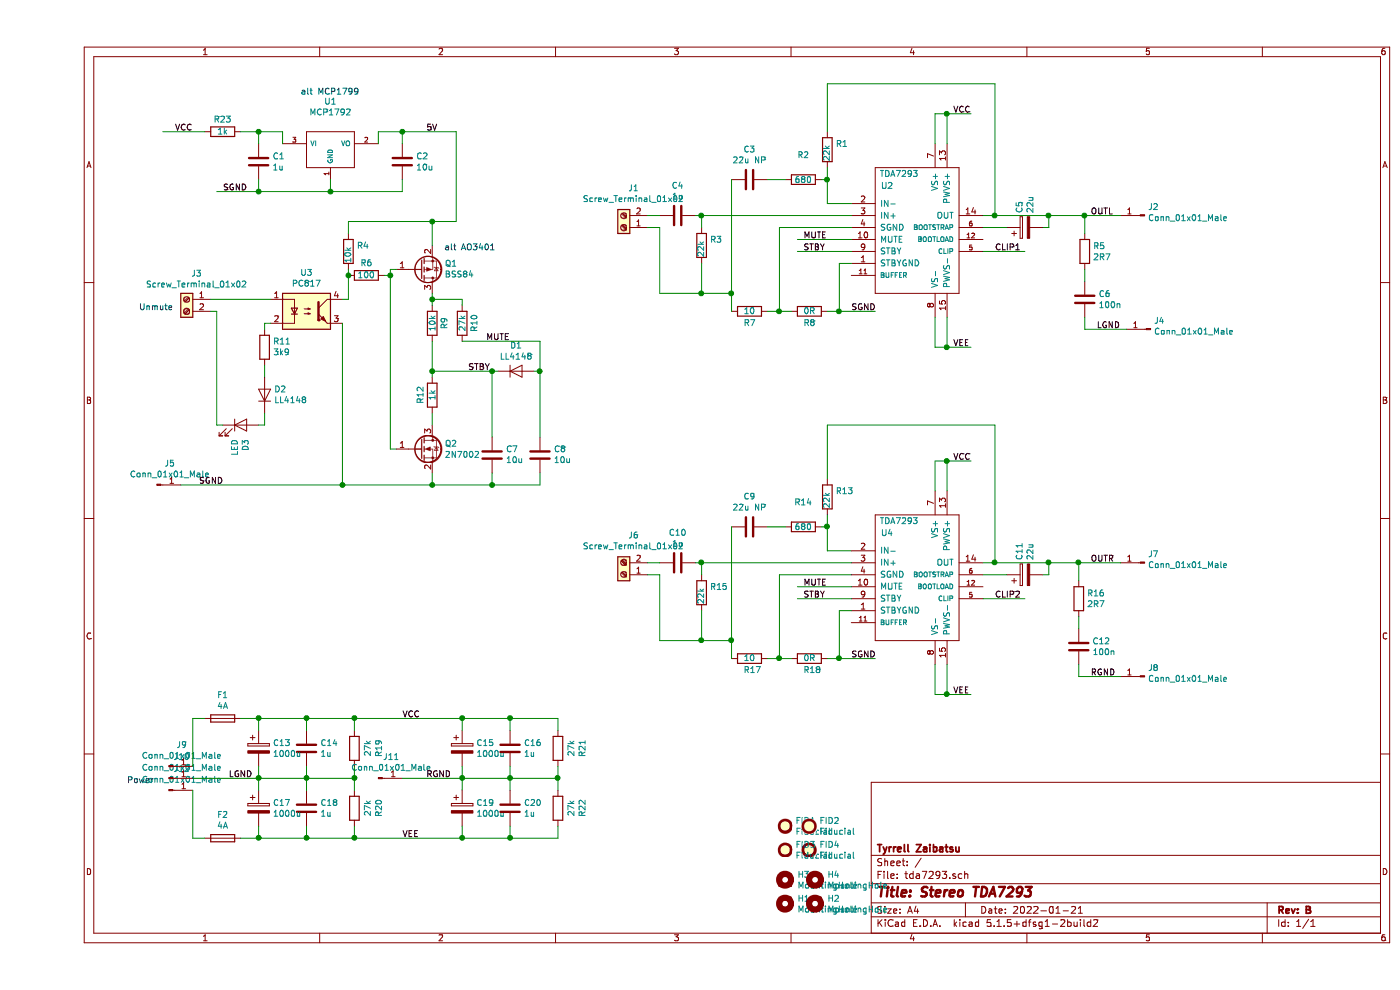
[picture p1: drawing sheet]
EESchema Schematic File Version 4
EELAYER 30 0
EELAYER END
$Descr A4 11693 8268
encoding utf-8
Sheet 1 1
Title "Stereo TDA7293"
Date "2022-01-21"
Rev "B"
Comp "Tyrrell Zaibatsu"
Comment1 ""
Comment2 ""
Comment3 ""
Comment4 ""
$EndDescr
$Comp
L Device:C C3
U 1 1
P 5950 1500
F 0 "C3" V 5695 1500 50  0000 C CNN
F 1 "22u NP" V 5786 1500 50  0000 C CNN
F 2 "Capacitors_ThroughHole:CP_Radial_D8.0mm_P3.50mm" H 5988 1650 50  0001 C CNN
F 3 "~" H 5950 1500 50  0001 C CNN
	1    5950 1500
	0    1    1    0   
$EndComp
$Comp
L Device:R R2
U 1 1
P 6400 1500
F 0 "R2" V 6193 1500 50  0000 C CNN
F 1 "680" V 6400 1500 50  0000 C CNN
F 2 "Resistors_SMD:R_0805" V 6330 1500 50  0001 C CNN
F 3 "~" H 6400 1500 50  0001 C CNN
	1    6400 1500
	0    1    1    0   
$EndComp
$Comp
L Device:R R1
U 1 1
P 6600 1250
F 0 "R1" H 6530 1204 50  0000 R CNN
F 1 "22k" V 6600 1350 50  0000 R CNN
F 2 "Resistors_SMD:R_0805" V 6530 1250 50  0001 C CNN
F 3 "~" H 6600 1250 50  0001 C CNN
	1    6600 1250
	-1   0    0    1   
$EndComp
$Comp
L Device:C C4
U 1 1
P 5350 1800
F 0 "C4" V 5098 1800 50  0000 C CNN
F 1 "1u" V 5189 1800 50  0000 C CNN
F 2 "Capacitors_ThroughHole:C_Rect_L7.0mm_W3.5mm_P5.00mm" H 5388 1650 50  0001 C CNN
F 3 "~" H 5350 1800 50  0001 C CNN
	1    5350 1800
	0    1    1    0   
$EndComp
$Comp
L Device:R R3
U 1 1
P 5550 2050
F 0 "R3" H 5480 2004 50  0000 R CNN
F 1 "22k" V 5550 2150 50  0000 R CNN
F 2 "Resistors_SMD:R_0805" V 5480 2050 50  0001 C CNN
F 3 "~" H 5550 2050 50  0001 C CNN
	1    5550 2050
	-1   0    0    1   
$EndComp
Wire Wire Line
	6800 1700 6600 1700
Wire Wire Line
	5500 1800 5550 1800
Wire Wire Line
	6100 1500 6250 1500
Wire Wire Line
	5550 1900 5550 1800
Wire Wire Line
	5550 2450 5550 2200
Text Label 7650 950  0    50   ~ 0
VCC
Text Label 7650 2900 0    50   ~ 0
VEE
Text Label 6800 2600 0    50   ~ 0
SGND
$Comp
L Device:CP C13
U 1 1
P 1850 6250
F 0 "C13" H 1968 6296 50  0000 L CNN
F 1 "1000u" H 1968 6205 50  0000 L CNN
F 2 "Capacitors_ThroughHole:CP_Radial_D16.0mm_P7.50mm" H 1888 6100 50  0001 C CNN
F 3 "~" H 1850 6250 50  0001 C CNN
	1    1850 6250
	1    0    0    -1  
$EndComp
$Comp
L Device:C C14
U 1 1
P 2250 6250
F 0 "C14" H 2365 6296 50  0000 L CNN
F 1 "1u" H 2365 6205 50  0000 L CNN
F 2 "Capacitors_SMD:C_0805" H 2288 6100 50  0001 C CNN
F 3 "~" H 2250 6250 50  0001 C CNN
	1    2250 6250
	1    0    0    -1  
$EndComp
$Comp
L Device:C C18
U 1 1
P 2250 6750
F 0 "C18" H 2365 6796 50  0000 L CNN
F 1 "1u" H 2365 6705 50  0000 L CNN
F 2 "Capacitors_SMD:C_0805" H 2288 6600 50  0001 C CNN
F 3 "~" H 2250 6750 50  0001 C CNN
	1    2250 6750
	1    0    0    -1  
$EndComp
Wire Wire Line
	1850 6600 1850 6500
Connection ~ 1850 6500
Wire Wire Line
	1850 6500 1850 6400
Text Label 1600 6500 0    50   ~ 0
LGND
Text Label 3050 7000 0    50   ~ 0
VEE
Text Label 3050 6000 0    50   ~ 0
VCC
$Comp
L Device:R R5
U 1 1
P 8750 2100
F 0 "R5" H 8820 2146 50  0000 L CNN
F 1 "2R7" H 8820 2055 50  0000 L CNN
F 2 "Resistors_ThroughHole:R_Axial_DIN0414_L11.9mm_D4.5mm_P5.08mm_Vertical" V 8680 2100 50  0001 C CNN
F 3 "~" H 8750 2100 50  0001 C CNN
	1    8750 2100
	1    0    0    -1  
$EndComp
$Comp
L Device:C C6
U 1 1
P 8750 2500
F 0 "C6" H 8865 2546 50  0000 L CNN
F 1 "100n" H 8865 2455 50  0000 L CNN
F 2 "Capacitors_SMD:C_0805" H 8788 2350 50  0001 C CNN
F 3 "~" H 8750 2500 50  0001 C CNN
	1    8750 2500
	1    0    0    -1  
$EndComp
Wire Wire Line
	8750 2650 8750 2750
Wire Wire Line
	8750 2350 8750 2250
Text Label 8850 2750 0    50   ~ 0
LGND
Wire Wire Line
	6700 2200 6800 2200
Wire Wire Line
	6800 2000 6350 2000
Wire Wire Line
	6350 2100 6800 2100
Text Label 6400 2000 0    50   ~ 0
MUTE
Text Notes 750  6550 0    50   ~ 0
Power
$Comp
L Connector:Screw_Terminal_01x02 J3
U 1 1
P 1250 2500
F 0 "J3" H 1168 2717 50  0000 C CNN
F 1 "Screw_Terminal_01x02" H 1168 2626 50  0000 C CNN
F 2 "Terminals_Phoenix:TerminalBlock_Phoenix_MPT-2.54mm_2pol" H 1250 2500 50  0001 C CNN
F 3 "~" H 1250 2500 50  0001 C CNN
	1    1250 2500
	-1   0    0    -1  
$EndComp
Text Notes 850  2600 0    50   ~ 0
Unmute
$Comp
L Device:C C9
U 1 1
P 5950 4400
F 0 "C9" V 5695 4400 50  0000 C CNN
F 1 "22u NP" V 5786 4400 50  0000 C CNN
F 2 "Capacitors_ThroughHole:CP_Radial_D8.0mm_P3.50mm" H 5988 4250 50  0001 C CNN
F 3 "~" H 5950 4400 50  0001 C CNN
	1    5950 4400
	0    1    1    0   
$EndComp
$Comp
L Device:R R14
U 1 1
P 6400 4400
F 0 "R14" V 6193 4400 50  0000 C CNN
F 1 "680" V 6400 4400 50  0000 C CNN
F 2 "Resistors_SMD:R_0805" V 6330 4400 50  0001 C CNN
F 3 "~" H 6400 4400 50  0001 C CNN
	1    6400 4400
	0    1    1    0   
$EndComp
$Comp
L Device:R R13
U 1 1
P 6600 4150
F 0 "R13" H 6530 4104 50  0000 R CNN
F 1 "22k" V 6600 4250 50  0000 R CNN
F 2 "Resistors_SMD:R_0805" V 6530 4150 50  0001 C CNN
F 3 "~" H 6600 4150 50  0001 C CNN
	1    6600 4150
	-1   0    0    1   
$EndComp
$Comp
L Device:C C10
U 1 1
P 5350 4700
F 0 "C10" V 5098 4700 50  0000 C CNN
F 1 "1u" V 5189 4700 50  0000 C CNN
F 2 "Capacitors_ThroughHole:C_Rect_L7.0mm_W3.5mm_P5.00mm" H 5388 4550 50  0001 C CNN
F 3 "~" H 5350 4700 50  0001 C CNN
	1    5350 4700
	0    1    1    0   
$EndComp
$Comp
L Device:R R15
U 1 1
P 5550 4950
F 0 "R15" H 5480 4904 50  0000 R CNN
F 1 "22k" V 5550 5050 50  0000 R CNN
F 2 "Resistors_SMD:R_0805" V 5480 4950 50  0001 C CNN
F 3 "~" H 5550 4950 50  0001 C CNN
	1    5550 4950
	-1   0    0    1   
$EndComp
Wire Wire Line
	6800 4600 6600 4600
Wire Wire Line
	5500 4700 5550 4700
Wire Wire Line
	6100 4400 6250 4400
Wire Wire Line
	5550 4800 5550 4700
Wire Wire Line
	5550 5350 5550 5100
Text Label 6800 5500 0    50   ~ 0
SGND
$Comp
L Device:R R16
U 1 1
P 8700 5000
F 0 "R16" H 8770 5046 50  0000 L CNN
F 1 "2R7" H 8770 4955 50  0000 L CNN
F 2 "Resistors_ThroughHole:R_Axial_DIN0414_L11.9mm_D4.5mm_P5.08mm_Vertical" V 8630 5000 50  0001 C CNN
F 3 "~" H 8700 5000 50  0001 C CNN
	1    8700 5000
	1    0    0    -1  
$EndComp
$Comp
L Device:C C12
U 1 1
P 8700 5400
F 0 "C12" H 8815 5446 50  0000 L CNN
F 1 "100n" H 8815 5355 50  0000 L CNN
F 2 "Capacitors_SMD:C_0805" H 8738 5250 50  0001 C CNN
F 3 "~" H 8700 5400 50  0001 C CNN
	1    8700 5400
	1    0    0    -1  
$EndComp
Wire Wire Line
	8700 5550 8700 5650
Wire Wire Line
	8700 5250 8700 5150
Text Label 8800 5650 0    50   ~ 0
RGND
Wire Wire Line
	6700 5100 6800 5100
Wire Wire Line
	6800 4900 6350 4900
Wire Wire Line
	6350 5000 6800 5000
Text Label 6400 4900 0    50   ~ 0
MUTE
$Comp
L wbt-device:MCP1799 U1
U 1 1
P 2450 1250
F 0 "U1" H 2450 1655 50  0000 C CNN
F 1 "MCP1792" H 2450 1564 50  0000 C CNN
F 2 "TO_SOT_Packages_SMD:SOT-23" H 2450 1473 50  0001 C CNN
F 3 "" H 2450 1250 50  0000 C CNN
	1    2450 1250
	1    0    0    -1  
$EndComp
$Comp
L Device:C C1
U 1 1
P 1850 1350
F 0 "C1" H 1965 1396 50  0000 L CNN
F 1 "1u" H 1965 1305 50  0000 L CNN
F 2 "Capacitors_SMD:C_0805" H 1888 1200 50  0001 C CNN
F 3 "~" H 1850 1350 50  0001 C CNN
	1    1850 1350
	1    0    0    -1  
$EndComp
$Comp
L Device:C C2
U 1 1
P 3050 1350
F 0 "C2" H 3165 1396 50  0000 L CNN
F 1 "10u" H 3165 1305 50  0000 L CNN
F 2 "Capacitors_SMD:C_0805" H 3088 1200 50  0001 C CNN
F 3 "~" H 3050 1350 50  0001 C CNN
	1    3050 1350
	1    0    0    -1  
$EndComp
Wire Wire Line
	2050 1100 2050 1200
Wire Wire Line
	1850 1100 1850 1200
Wire Wire Line
	1850 1100 2050 1100
Wire Wire Line
	3050 1600 3050 1500
Wire Wire Line
	2450 1500 2450 1600
Connection ~ 2450 1600
Wire Wire Line
	2450 1600 3050 1600
Wire Wire Line
	1850 1500 1850 1600
Wire Wire Line
	1850 1600 2450 1600
Wire Wire Line
	2850 1200 2850 1100
Wire Wire Line
	2850 1100 3050 1100
Wire Wire Line
	3050 1100 3050 1200
Connection ~ 3050 1100
Wire Wire Line
	3050 1100 3500 1100
Text Label 3250 1100 0    50   ~ 0
5V
$Comp
L Isolator:PC817 U3
U 1 1
P 2250 2600
F 0 "U3" H 2250 2925 50  0000 C CNN
F 1 "PC817" H 2250 2834 50  0000 C CNN
F 2 "Housings_DIP:DIP-4_W7.62mm_Socket" H 2050 2400 50  0001 L CIN
F 3 "http://www.soselectronic.cz/a_info/resource/d/pc817.pdf" H 2250 2600 50  0001 L CNN
	1    2250 2600
	1    0    0    -1  
$EndComp
$Comp
L Device:R R11
U 1 1
P 1900 2900
F 0 "R11" H 1830 2854 50  0000 R CNN
F 1 "3k9" H 1830 2945 50  0000 R CNN
F 2 "Resistors_SMD:R_0805" V 1830 2900 50  0001 C CNN
F 3 "~" H 1900 2900 50  0001 C CNN
	1    1900 2900
	-1   0    0    1   
$EndComp
$Comp
L Device:D D2
U 1 1
P 1900 3300
F 0 "D2" V 1946 3221 50  0000 R CNN
F 1 "LL4148" V 1855 3221 50  0000 R CNN
F 2 "Diodes_SMD:D_MiniMELF" H 1900 3300 50  0001 C CNN
F 3 "~" H 1900 3300 50  0001 C CNN
	1    1900 3300
	0    -1   -1   0   
$EndComp
Wire Wire Line
	1950 2700 1900 2700
Wire Wire Line
	1900 2700 1900 2750
Wire Wire Line
	1900 3050 1900 3150
$Comp
L Transistor_FET:2N7002 Q2
U 1 1
P 3200 3750
F 0 "Q2" H 3404 3796 50  0000 L CNN
F 1 "2N7002" H 3404 3705 50  0000 L CNN
F 2 "TO_SOT_Packages_SMD:SOT-23" H 3400 3675 50  0001 L CIN
F 3 "https://www.fairchildsemi.com/datasheets/2N/2N7002.pdf" H 3200 3750 50  0001 L CNN
	1    3200 3750
	1    0    0    -1  
$EndComp
$Comp
L Device:C C7
U 1 1
P 3800 3800
F 0 "C7" H 3685 3754 50  0000 R CNN
F 1 "10u" H 3685 3845 50  0000 R CNN
F 2 "Capacitors_SMD:C_0805" H 3838 3650 50  0001 C CNN
F 3 "~" H 3800 3800 50  0001 C CNN
	1    3800 3800
	-1   0    0    1   
$EndComp
Wire Wire Line
	3800 3950 3800 4050
Wire Wire Line
	3300 3950 3300 4050
Wire Wire Line
	2950 3750 3000 3750
$Comp
L Device:R R12
U 1 1
P 3300 3300
F 0 "R12" V 3200 3300 50  0000 C CNN
F 1 "1k" V 3300 3300 50  0000 C CNN
F 2 "Resistors_SMD:R_0805" V 3230 3300 50  0001 C CNN
F 3 "~" H 3300 3300 50  0001 C CNN
	1    3300 3300
	1    0    0    -1  
$EndComp
Text Label 3750 2850 0    50   ~ 0
MUTE
$Comp
L Transistor_FET:AO3401A Q1
U 1 1
P 3200 2250
F 0 "Q1" H 3404 2204 50  0000 L CNN
F 1 "BSS84" H 3404 2295 50  0000 L CNN
F 2 "TO_SOT_Packages_SMD:SOT-23" H 3400 2175 50  0001 L CIN
F 3 "http://www.aosmd.com/pdfs/datasheet/AO3401A.pdf" H 3200 2250 50  0001 L CNN
	1    3200 2250
	1    0    0    1   
$EndComp
Wire Wire Line
	3000 2250 2950 2250
$Comp
L Device:R R9
U 1 1
P 3300 2700
F 0 "R9" V 3400 2700 50  0000 C CNN
F 1 "10k" V 3300 2700 50  0000 C CNN
F 2 "Resistors_SMD:R_0805" V 3230 2700 50  0001 C CNN
F 3 "~" H 3300 2700 50  0001 C CNN
	1    3300 2700
	1    0    0    -1  
$EndComp
$Comp
L Device:R R6
U 1 1
P 2750 2300
F 0 "R6" V 2850 2300 50  0000 C CNN
F 1 "100" V 2750 2300 50  0000 C CNN
F 2 "Resistors_SMD:R_0805" V 2680 2300 50  0001 C CNN
F 3 "~" H 2750 2300 50  0001 C CNN
	1    2750 2300
	0    -1   -1   0   
$EndComp
Wire Wire Line
	3300 1850 3300 2050
$Comp
L Device:C C16
U 1 1
P 3950 6250
F 0 "C16" H 4065 6296 50  0000 L CNN
F 1 "1u" H 4065 6205 50  0000 L CNN
F 2 "Capacitors_SMD:C_0805" H 3988 6100 50  0001 C CNN
F 3 "~" H 3950 6250 50  0001 C CNN
	1    3950 6250
	1    0    0    -1  
$EndComp
$Comp
L Device:C C20
U 1 1
P 3950 6750
F 0 "C20" H 4065 6796 50  0000 L CNN
F 1 "1u" H 4065 6705 50  0000 L CNN
F 2 "Capacitors_SMD:C_0805" H 3988 6600 50  0001 C CNN
F 3 "~" H 3950 6750 50  0001 C CNN
	1    3950 6750
	1    0    0    -1  
$EndComp
Wire Wire Line
	2650 6000 2650 6100
Wire Wire Line
	2650 6400 2650 6500
Connection ~ 2650 6500
Wire Wire Line
	2650 6500 2650 6600
Wire Wire Line
	2650 6900 2650 7000
$Comp
L wbt-device:TDA7293 U4
U 1 1
P 7350 4850
F 0 "U4" H 7100 5250 50  0000 C CNN
F 1 "TDA7293" H 7200 5350 50  0000 C CNN
F 2 "power:Multiwatt15V" H 7350 4850 50  0001 C CNN
F 3 "" H 7350 4850 50  0001 C CNN
	1    7350 4850
	1    0    0    -1  
$EndComp
Wire Wire Line
	8750 1800 8750 1950
Text Label 8000 2100 0    50   ~ 0
CLIP1
Wire Wire Line
	7900 4700 8000 4700
Wire Wire Line
	8700 4700 8700 4850
Text Label 8000 5000 0    50   ~ 0
CLIP2
Connection ~ 8000 4700
Wire Wire Line
	6600 1400 6600 1500
Wire Wire Line
	6600 1500 6550 1500
Connection ~ 6600 1500
Wire Wire Line
	6600 1500 6600 1700
Wire Wire Line
	6600 4300 6600 4400
Wire Wire Line
	6600 4400 6550 4400
Connection ~ 6600 4400
Wire Wire Line
	6600 4400 6600 4600
Wire Wire Line
	7900 4800 8100 4800
Wire Wire Line
	7900 1900 8100 1900
$Comp
L Device:CP C5
U 1 1
P 8250 1900
F 0 "C5" H 8368 1946 50  0000 L CNN
F 1 "22u" H 8368 1855 50  0000 L CNN
F 2 "Capacitors_ThroughHole:CP_Radial_D6.3mm_P2.50mm" H 8288 2050 50  0001 C CNN
F 3 "~" H 8250 1900 50  0001 C CNN
	1    8250 1900
	0    -1   -1   0   
$EndComp
$Comp
L Device:CP C11
U 1 1
P 8250 4800
F 0 "C11" H 8368 4846 50  0000 L CNN
F 1 "22u" H 8368 4755 50  0000 L CNN
F 2 "Capacitors_ThroughHole:CP_Radial_D6.3mm_P2.50mm" H 8288 4950 50  0001 C CNN
F 3 "~" H 8250 4800 50  0001 C CNN
	1    8250 4800
	0    -1   -1   0   
$EndComp
Wire Wire Line
	3300 4050 3800 4050
Text Label 1350 4050 0    50   ~ 0
SGND
Text Notes 3400 2100 0    50   ~ 0
alt AO3401
Wire Wire Line
	2550 2500 2600 2500
$Comp
L Mechanical:Fiducial FID1
U 1 1
P 6250 6900
F 0 "FID1" H 6335 6946 50  0000 L CNN
F 1 "Fiducial" H 6335 6855 50  0000 L CNN
F 2 "Fiducials:Fiducial_1mm_Dia_2mm_Outer" H 6250 6900 50  0001 C CNN
F 3 "~" H 6250 6900 50  0001 C CNN
	1    6250 6900
	1    0    0    -1  
$EndComp
$Comp
L Mechanical:Fiducial FID2
U 1 1
P 6450 6900
F 0 "FID2" H 6535 6946 50  0000 L CNN
F 1 "Fiducial" H 6535 6855 50  0000 L CNN
F 2 "Fiducials:Fiducial_1mm_Dia_2mm_Outer" H 6450 6900 50  0001 C CNN
F 3 "~" H 6450 6900 50  0001 C CNN
	1    6450 6900
	1    0    0    -1  
$EndComp
$Comp
L Mechanical:Fiducial FID4
U 1 1
P 6450 7100
F 0 "FID4" H 6535 7146 50  0000 L CNN
F 1 "Fiducial" H 6535 7055 50  0000 L CNN
F 2 "Fiducials:Fiducial_1mm_Dia_2mm_Outer" H 6450 7100 50  0001 C CNN
F 3 "~" H 6450 7100 50  0001 C CNN
	1    6450 7100
	1    0    0    -1  
$EndComp
$Comp
L Mechanical:Fiducial FID3
U 1 1
P 6250 7100
F 0 "FID3" H 6335 7146 50  0000 L CNN
F 1 "Fiducial" H 6335 7055 50  0000 L CNN
F 2 "Fiducials:Fiducial_1mm_Dia_2mm_Outer" H 6250 7100 50  0001 C CNN
F 3 "~" H 6250 7100 50  0001 C CNN
	1    6250 7100
	1    0    0    -1  
$EndComp
$Comp
L Mechanical:MountingHole H1
U 1 1
P 6250 7550
F 0 "H1" H 6350 7596 50  0000 L CNN
F 1 "MountingHole" H 6350 7505 50  0000 L CNN
F 2 "Mounting_Holes:MountingHole_3.2mm_M3" H 6250 7550 50  0001 C CNN
F 3 "~" H 6250 7550 50  0001 C CNN
	1    6250 7550
	1    0    0    -1  
$EndComp
$Comp
L Mechanical:MountingHole H2
U 1 1
P 6500 7550
F 0 "H2" H 6600 7596 50  0000 L CNN
F 1 "MountingHole" H 6600 7505 50  0000 L CNN
F 2 "Mounting_Holes:MountingHole_3.2mm_M3" H 6500 7550 50  0001 C CNN
F 3 "~" H 6500 7550 50  0001 C CNN
	1    6500 7550
	1    0    0    -1  
$EndComp
Text Label 8800 1800 0    50   ~ 0
OUTL
Text Label 8800 4700 0    50   ~ 0
OUTR
Text Notes 2200 800  0    50   ~ 0
alt MCP1799
Wire Wire Line
	1300 6600 1300 7000
$Comp
L Device:R R19
U 1 1
P 2650 6250
F 0 "R19" V 2443 6250 50  0000 C CNN
F 1 "27k" V 2534 6250 50  0000 C CNN
F 2 "Resistors_SMD:R_0805" V 2580 6250 50  0001 C CNN
F 3 "~" H 2650 6250 50  0001 C CNN
	1    2650 6250
	-1   0    0    1   
$EndComp
$Comp
L Device:R R20
U 1 1
P 2650 6750
F 0 "R20" V 2443 6750 50  0000 C CNN
F 1 "27k" V 2534 6750 50  0000 C CNN
F 2 "Resistors_SMD:R_0805" V 2580 6750 50  0001 C CNN
F 3 "~" H 2650 6750 50  0001 C CNN
	1    2650 6750
	-1   0    0    1   
$EndComp
$Comp
L Device:C C8
U 1 1
P 4200 3800
F 0 "C8" H 4085 3754 50  0000 R CNN
F 1 "10u" H 4085 3845 50  0000 R CNN
F 2 "Capacitors_SMD:C_0805" H 4238 3650 50  0001 C CNN
F 3 "~" H 4200 3800 50  0001 C CNN
	1    4200 3800
	-1   0    0    1   
$EndComp
Text Label 6400 5000 0    50   ~ 0
STBY
Text Label 6400 2100 0    50   ~ 0
STBY
$Comp
L Device:R R10
U 1 1
P 3550 2700
F 0 "R10" V 3650 2700 50  0000 C CNN
F 1 "27k" V 3550 2700 50  0000 C CNN
F 2 "Resistors_SMD:R_0805" V 3480 2700 50  0001 C CNN
F 3 "~" H 3550 2700 50  0001 C CNN
	1    3550 2700
	1    0    0    -1  
$EndComp
Text Label 3600 3100 0    50   ~ 0
STBY
$Comp
L Device:D D1
U 1 1
P 4000 3100
F 0 "D1" H 4000 3316 50  0000 C CNN
F 1 "LL4148" H 4000 3225 50  0000 C CNN
F 2 "Diodes_SMD:D_MiniMELF" H 4000 3100 50  0001 C CNN
F 3 "~" H 4000 3100 50  0001 C CNN
	1    4000 3100
	1    0    0    -1  
$EndComp
Connection ~ 3800 4050
Wire Wire Line
	3800 4050 4200 4050
Wire Wire Line
	5550 1800 6800 1800
Connection ~ 5550 1800
Wire Wire Line
	5550 2450 5800 2450
Connection ~ 5800 2450
Wire Wire Line
	5550 5350 5800 5350
Connection ~ 5800 5350
Connection ~ 5550 2450
Wire Wire Line
	3300 3550 3300 3450
Wire Wire Line
	3300 3150 3300 3100
Wire Wire Line
	3300 3100 3800 3100
Wire Wire Line
	3800 3100 3800 3650
Wire Wire Line
	3300 3100 3300 2850
Connection ~ 3300 3100
Wire Wire Line
	3850 3100 3800 3100
Connection ~ 3800 3100
Wire Wire Line
	4200 3950 4200 4050
Wire Wire Line
	3300 2450 3300 2500
Wire Wire Line
	3300 2500 3550 2500
Wire Wire Line
	3550 2500 3550 2550
Connection ~ 3300 2500
Wire Wire Line
	3300 2500 3300 2550
Wire Wire Line
	4200 2850 4200 3100
Wire Wire Line
	4150 3100 4200 3100
Connection ~ 4200 3100
Wire Wire Line
	4200 3100 4200 3650
Wire Wire Line
	4200 2850 3550 2850
Wire Wire Line
	5550 4700 6800 4700
Connection ~ 5550 4700
Wire Wire Line
	2600 1850 2600 1950
$Comp
L Device:R R4
U 1 1
P 2600 2100
F 0 "R4" H 2530 2054 50  0000 R CNN
F 1 "10k" V 2600 2200 50  0000 R CNN
F 2 "Resistors_SMD:R_0805" V 2530 2100 50  0001 C CNN
F 3 "~" H 2600 2100 50  0001 C CNN
	1    2600 2100
	-1   0    0    1   
$EndComp
Wire Wire Line
	1900 3450 1900 3550
Wire Wire Line
	1450 2500 1950 2500
Wire Wire Line
	2600 2250 2600 2300
Wire Wire Line
	2600 1850 3300 1850
$Comp
L Device:Fuse F1
U 1 1
P 1550 6000
F 0 "F1" V 1353 6000 50  0000 C CNN
F 1 "4A" V 1444 6000 50  0000 C CNN
F 2 "power:Fuseholder5x20_6mm" V 1480 6000 50  0001 C CNN
F 3 "~" H 1550 6000 50  0001 C CNN
	1    1550 6000
	0    1    1    0   
$EndComp
$Comp
L Device:Fuse F2
U 1 1
P 1550 7000
F 0 "F2" V 1353 7000 50  0000 C CNN
F 1 "4A" V 1444 7000 50  0000 C CNN
F 2 "power:Fuseholder5x20_6mm" V 1480 7000 50  0001 C CNN
F 3 "~" H 1550 7000 50  0001 C CNN
	1    1550 7000
	0    1    1    0   
$EndComp
$Comp
L Device:R R7
U 1 1
P 5950 2600
F 0 "R7" V 5850 2650 50  0000 R CNN
F 1 "10" V 5950 2650 50  0000 R CNN
F 2 "Resistors_SMD:R_0805" V 5880 2600 50  0001 C CNN
F 3 "~" H 5950 2600 50  0001 C CNN
	1    5950 2600
	0    -1   -1   0   
$EndComp
Wire Wire Line
	5800 2450 5800 2600
$Comp
L Device:R R17
U 1 1
P 5950 5500
F 0 "R17" V 5850 5550 50  0000 R CNN
F 1 "10" V 5950 5550 50  0000 R CNN
F 2 "Resistors_SMD:R_0805" V 5880 5500 50  0001 C CNN
F 3 "~" H 5950 5500 50  0001 C CNN
	1    5950 5500
	0    -1   -1   0   
$EndComp
Wire Wire Line
	5800 5350 5800 5500
Wire Wire Line
	6600 700  6600 1100
Text Label 7650 3850 0    50   ~ 0
VCC
Wire Wire Line
	6600 3550 8000 3550
Wire Wire Line
	8000 3550 8000 4700
Wire Wire Line
	6600 3550 6600 4000
Wire Wire Line
	6100 2600 6200 2600
Wire Wire Line
	6700 5100 6700 5500
Wire Wire Line
	6700 2200 6700 2600
Text Label 7650 5800 0    50   ~ 0
VEE
$Comp
L Device:CP C17
U 1 1
P 1850 6750
F 0 "C17" H 1968 6796 50  0000 L CNN
F 1 "1000u" H 1968 6705 50  0000 L CNN
F 2 "Capacitors_ThroughHole:CP_Radial_D16.0mm_P7.50mm" H 1888 6600 50  0001 C CNN
F 3 "~" H 1850 6750 50  0001 C CNN
	1    1850 6750
	1    0    0    -1  
$EndComp
Wire Wire Line
	7600 5550 7600 5800
Wire Wire Line
	7500 5550 7500 5800
Wire Wire Line
	7500 5800 7600 5800
Wire Wire Line
	7600 5800 7800 5800
Connection ~ 7600 5800
Wire Wire Line
	7500 4100 7500 3850
Wire Wire Line
	7500 3850 7600 3850
Wire Wire Line
	7600 3850 7600 4100
Wire Wire Line
	7600 3850 7800 3850
Connection ~ 7600 3850
Wire Wire Line
	7600 2650 7600 2900
Wire Wire Line
	7600 950  7600 1200
Wire Wire Line
	7500 950  7500 1200
Wire Wire Line
	7500 2650 7500 2900
$Comp
L Connector:Conn_01x01_Male J9
U 1 1
P 1100 6400
F 0 "J9" H 1208 6581 50  0000 C CNN
F 1 "Conn_01x01_Male" H 1208 6490 50  0000 C CNN
F 2 "power:FASTON250P_5.08mm_male_vertical" H 1100 6400 50  0001 C CNN
F 3 "~" H 1100 6400 50  0001 C CNN
	1    1100 6400
	1    0    0    -1  
$EndComp
Wire Wire Line
	8700 5650 9050 5650
$Comp
L Connector:Conn_01x01_Male J10
U 1 1
P 1100 6500
F 0 "J10" H 1208 6681 50  0000 C CNN
F 1 "Conn_01x01_Male" H 1208 6590 50  0000 C CNN
F 2 "power:FASTON250P_5.08mm_male_vertical" H 1100 6500 50  0001 C CNN
F 3 "~" H 1100 6500 50  0001 C CNN
	1    1100 6500
	1    0    0    -1  
$EndComp
$Comp
L Connector:Conn_01x01_Male J12
U 1 1
P 1100 6600
F 0 "J12" H 1208 6781 50  0000 C CNN
F 1 "Conn_01x01_Male" H 1208 6690 50  0000 C CNN
F 2 "power:FASTON250P_5.08mm_male_vertical" H 1100 6600 50  0001 C CNN
F 3 "~" H 1100 6600 50  0001 C CNN
	1    1100 6600
	1    0    0    -1  
$EndComp
$Comp
L Connector:Conn_01x01_Male J2
U 1 1
P 9250 1800
F 0 "J2" H 9222 1732 50  0000 R CNN
F 1 "Conn_01x01_Male" H 9222 1823 50  0000 R CNN
F 2 "power:FASTON250P_5.08mm_male_vertical" H 9250 1800 50  0001 C CNN
F 3 "~" H 9250 1800 50  0001 C CNN
	1    9250 1800
	-1   0    0    1   
$EndComp
$Comp
L Connector:Conn_01x01_Male J4
U 1 1
P 9300 2750
F 0 "J4" H 9272 2682 50  0000 R CNN
F 1 "Conn_01x01_Male" H 9272 2773 50  0000 R CNN
F 2 "power:FASTON250P_5.08mm_male_vertical" H 9300 2750 50  0001 C CNN
F 3 "~" H 9300 2750 50  0001 C CNN
	1    9300 2750
	-1   0    0    1   
$EndComp
$Comp
L Connector:Conn_01x01_Male J7
U 1 1
P 9250 4700
F 0 "J7" H 9222 4632 50  0000 R CNN
F 1 "Conn_01x01_Male" H 9222 4723 50  0000 R CNN
F 2 "power:FASTON250P_5.08mm_male_vertical" H 9250 4700 50  0001 C CNN
F 3 "~" H 9250 4700 50  0001 C CNN
	1    9250 4700
	-1   0    0    1   
$EndComp
$Comp
L Connector:Conn_01x01_Male J8
U 1 1
P 9250 5650
F 0 "J8" H 9222 5582 50  0000 R CNN
F 1 "Conn_01x01_Male" H 9222 5673 50  0000 R CNN
F 2 "power:FASTON250P_5.08mm_male_vertical" H 9250 5650 50  0001 C CNN
F 3 "~" H 9250 5650 50  0001 C CNN
	1    9250 5650
	-1   0    0    1   
$EndComp
$Comp
L Connector:Conn_01x01_Male J11
U 1 1
P 2850 6500
F 0 "J11" H 2958 6681 50  0000 C CNN
F 1 "Conn_01x01_Male" H 2958 6590 50  0000 C CNN
F 2 "power:FASTON250P_5.08mm_male_vertical" H 2850 6500 50  0001 C CNN
F 3 "~" H 2850 6500 50  0001 C CNN
	1    2850 6500
	1    0    0    -1  
$EndComp
Wire Wire Line
	3550 6000 3550 6100
$Comp
L Device:CP C15
U 1 1
P 3550 6250
F 0 "C15" H 3668 6296 50  0000 L CNN
F 1 "1000u" H 3668 6205 50  0000 L CNN
F 2 "Capacitors_ThroughHole:CP_Radial_D16.0mm_P7.50mm" H 3588 6100 50  0001 C CNN
F 3 "~" H 3550 6250 50  0001 C CNN
	1    3550 6250
	1    0    0    -1  
$EndComp
$Comp
L Device:CP C19
U 1 1
P 3550 6750
F 0 "C19" H 3668 6796 50  0000 L CNN
F 1 "1000u" H 3668 6705 50  0000 L CNN
F 2 "Capacitors_ThroughHole:CP_Radial_D16.0mm_P7.50mm" H 3588 6600 50  0001 C CNN
F 3 "~" H 3550 6750 50  0001 C CNN
	1    3550 6750
	1    0    0    -1  
$EndComp
Wire Wire Line
	3550 7000 3550 6900
Wire Wire Line
	3550 6500 3550 6600
Wire Wire Line
	3550 6500 3550 6400
Wire Wire Line
	1850 6900 1850 7000
Wire Wire Line
	1850 6000 1850 6100
Text Label 3250 6500 0    50   ~ 0
RGND
Connection ~ 3550 6500
Wire Wire Line
	2950 2250 2950 2300
Wire Wire Line
	2600 2300 2600 2500
Connection ~ 2600 2300
Connection ~ 3300 4050
Wire Wire Line
	2900 2300 2950 2300
Connection ~ 2950 2300
Wire Wire Line
	2950 2300 2950 3750
Wire Wire Line
	2550 2700 2550 4050
Wire Wire Line
	2550 4050 3300 4050
$Comp
L Connector:Conn_01x01_Male J5
U 1 1
P 1000 4050
F 0 "J5" H 1108 4231 50  0000 C CNN
F 1 "Conn_01x01_Male" H 1108 4140 50  0000 C CNN
F 2 "power:FASTON250P_5.08mm_male_vertical" H 1000 4050 50  0001 C CNN
F 3 "~" H 1000 4050 50  0001 C CNN
	1    1000 4050
	1    0    0    -1  
$EndComp
Text Label 1150 1100 0    50   ~ 0
VCC
$Comp
L wbt-device:TDA7293 U2
U 1 1
P 7350 1950
F 0 "U2" H 7100 2350 50  0000 C CNN
F 1 "TDA7293" H 7200 2450 50  0000 C CNN
F 2 "power:Multiwatt15V" H 7350 1950 50  0001 C CNN
F 3 "" H 7350 1950 50  0001 C CNN
	1    7350 1950
	1    0    0    -1  
$EndComp
Wire Wire Line
	3550 6000 3950 6000
Wire Wire Line
	3950 6000 3950 6100
Connection ~ 3550 6000
Wire Wire Line
	3950 6500 3950 6400
Wire Wire Line
	3950 6500 3950 6600
Connection ~ 3950 6500
Wire Wire Line
	3950 6900 3950 7000
Connection ~ 3550 7000
Wire Wire Line
	2250 6000 2250 6100
Wire Wire Line
	2250 6900 2250 7000
Wire Wire Line
	1400 7000 1300 7000
Wire Wire Line
	1400 6000 1300 6000
Wire Wire Line
	1300 6000 1300 6400
Wire Wire Line
	1850 7000 1700 7000
Connection ~ 1850 7000
Wire Wire Line
	1850 6000 1700 6000
Connection ~ 1850 6000
Wire Wire Line
	1300 6500 1850 6500
Wire Wire Line
	1850 6000 2250 6000
Wire Wire Line
	1850 7000 2250 7000
Wire Wire Line
	2250 6400 2250 6500
Connection ~ 2250 6000
Wire Wire Line
	2250 6000 2650 6000
Connection ~ 2250 7000
Wire Wire Line
	2250 7000 2650 7000
Wire Wire Line
	1850 6500 2250 6500
Connection ~ 2250 6500
Wire Wire Line
	2250 6500 2250 6600
Wire Wire Line
	2250 6500 2650 6500
Wire Wire Line
	3950 7000 3550 7000
Wire Wire Line
	3550 6500 3950 6500
Wire Wire Line
	3050 6500 3550 6500
Wire Wire Line
	8000 4700 8450 4700
Wire Wire Line
	3500 1100 3500 1850
Wire Wire Line
	3500 1850 3300 1850
Connection ~ 3300 1850
Text Label 1550 1600 0    50   ~ 0
SGND
Wire Wire Line
	1500 1600 1850 1600
Connection ~ 1850 1600
$Comp
L Connector:Screw_Terminal_01x02 J6
U 1 1
P 4900 4800
F 0 "J6" H 4818 4475 50  0000 C CNN
F 1 "Screw_Terminal_01x02" H 4818 4566 50  0000 C CNN
F 2 "Terminals_Phoenix:TerminalBlock_Phoenix_MPT-2.54mm_2pol" H 4900 4800 50  0001 C CNN
F 3 "~" H 4900 4800 50  0001 C CNN
	1    4900 4800
	-1   0    0    1   
$EndComp
Wire Wire Line
	5100 4800 5200 4800
Wire Wire Line
	5200 4800 5200 5350
Wire Wire Line
	9050 4700 8700 4700
Connection ~ 8700 4700
Wire Wire Line
	5100 4700 5200 4700
Wire Wire Line
	5200 5350 5550 5350
Connection ~ 5550 5350
Wire Wire Line
	8750 1800 9050 1800
Connection ~ 8750 1800
Wire Wire Line
	8750 2750 9100 2750
Wire Wire Line
	5800 1500 5800 2450
Wire Wire Line
	6800 1900 6200 1900
Wire Wire Line
	6200 1900 6200 2600
Wire Wire Line
	5100 1800 5200 1800
Wire Wire Line
	5100 1900 5200 1900
Wire Wire Line
	5200 1900 5200 2450
Wire Wire Line
	5200 2450 5550 2450
Wire Wire Line
	7900 2100 8250 2100
Wire Wire Line
	7600 2900 7800 2900
Wire Wire Line
	7600 950  7800 950 
Wire Wire Line
	7500 950  7600 950 
Connection ~ 7600 950 
Wire Wire Line
	7600 2900 7500 2900
Connection ~ 7600 2900
$Comp
L Device:R R8
U 1 1
P 6450 2600
F 0 "R8" V 6350 2650 50  0000 R CNN
F 1 "0R" V 6450 2650 50  0000 R CNN
F 2 "Resistors_SMD:R_0805" V 6380 2600 50  0001 C CNN
F 3 "~" H 6450 2600 50  0001 C CNN
	1    6450 2600
	0    -1   -1   0   
$EndComp
Wire Wire Line
	6200 2600 6300 2600
Connection ~ 6200 2600
Wire Wire Line
	6600 2600 6700 2600
Wire Wire Line
	6700 5500 7000 5500
Wire Wire Line
	6700 2600 7000 2600
Connection ~ 6700 2600
$Comp
L Device:R R18
U 1 1
P 6450 5500
F 0 "R18" V 6350 5550 50  0000 R CNN
F 1 "0R" V 6450 5550 50  0000 R CNN
F 2 "Resistors_SMD:R_0805" V 6380 5500 50  0001 C CNN
F 3 "~" H 6450 5500 50  0001 C CNN
	1    6450 5500
	0    -1   -1   0   
$EndComp
Wire Wire Line
	6700 5500 6600 5500
Connection ~ 6700 5500
Wire Wire Line
	6300 5500 6200 5500
Wire Wire Line
	6200 5500 6200 4800
Connection ~ 6200 5500
Wire Wire Line
	6200 5500 6100 5500
Wire Wire Line
	6200 4800 6800 4800
Wire Wire Line
	5800 4400 5800 5350
Wire Wire Line
	7900 5000 8250 5000
Wire Wire Line
	7900 1800 8000 1800
Wire Wire Line
	8000 1800 8000 700 
Wire Wire Line
	8000 700  6600 700 
Connection ~ 8000 1800
Wire Wire Line
	8000 1800 8450 1800
$Comp
L Device:LED D3
U 1 1
P 1700 3550
F 0 "D3" V 1739 3433 50  0000 R CNN
F 1 "LED" V 1648 3433 50  0000 R CNN
F 2 "LEDs:LED_0805" H 1700 3550 50  0001 C CNN
F 3 "~" H 1700 3550 50  0001 C CNN
	1    1700 3550
	1    0    0    -1  
$EndComp
Wire Wire Line
	1900 3550 1850 3550
Wire Wire Line
	1450 2600 1500 2600
Wire Wire Line
	1500 2600 1500 3550
Wire Wire Line
	1500 3550 1550 3550
Wire Wire Line
	2650 6000 3550 6000
Connection ~ 2650 6000
Wire Wire Line
	2650 7000 3550 7000
Connection ~ 2650 7000
Connection ~ 2550 4050
Wire Wire Line
	1200 4050 2550 4050
Wire Wire Line
	4350 6400 4350 6500
Connection ~ 4350 6500
Wire Wire Line
	4350 6500 4350 6600
Wire Wire Line
	4350 6900 4350 7000
$Comp
L Device:R R21
U 1 1
P 4350 6250
F 0 "R21" V 4143 6250 50  0000 C CNN
F 1 "27k" V 4234 6250 50  0000 C CNN
F 2 "Resistors_SMD:R_0805" V 4280 6250 50  0001 C CNN
F 3 "~" H 4350 6250 50  0001 C CNN
	1    4350 6250
	-1   0    0    1   
$EndComp
$Comp
L Device:R R22
U 1 1
P 4350 6750
F 0 "R22" V 4143 6750 50  0000 C CNN
F 1 "27k" V 4234 6750 50  0000 C CNN
F 2 "Resistors_SMD:R_0805" V 4280 6750 50  0001 C CNN
F 3 "~" H 4350 6750 50  0001 C CNN
	1    4350 6750
	-1   0    0    1   
$EndComp
Wire Wire Line
	3950 6500 4350 6500
Wire Wire Line
	3950 6000 4350 6000
Wire Wire Line
	4350 6000 4350 6100
Connection ~ 3950 6000
Wire Wire Line
	3950 7000 4350 7000
Connection ~ 3950 7000
$Comp
L Connector:Screw_Terminal_01x02 J1
U 1 1
P 4900 1900
F 0 "J1" H 4818 1575 50  0000 C CNN
F 1 "Screw_Terminal_01x02" H 4818 1666 50  0000 C CNN
F 2 "Terminals_Phoenix:TerminalBlock_Phoenix_MPT-2.54mm_2pol" H 4900 1900 50  0001 C CNN
F 3 "~" H 4900 1900 50  0001 C CNN
	1    4900 1900
	-1   0    0    1   
$EndComp
$Comp
L Device:R R23
U 1 1
P 1550 1100
F 0 "R23" V 1650 1100 50  0000 C CNN
F 1 "1k" V 1550 1100 50  0000 C CNN
F 2 "Resistors_SMD:R_0805" V 1480 1100 50  0001 C CNN
F 3 "~" H 1550 1100 50  0001 C CNN
	1    1550 1100
	0    -1   -1   0   
$EndComp
Wire Wire Line
	1700 1100 1850 1100
Connection ~ 1850 1100
Wire Wire Line
	1400 1100 1050 1100
$Comp
L Mechanical:MountingHole H3
U 1 1
P 6250 7350
F 0 "H3" H 6350 7396 50  0000 L CNN
F 1 "MountingHole" H 6350 7305 50  0000 L CNN
F 2 "Mounting_Holes:MountingHole_3.2mm_M3" H 6250 7350 50  0001 C CNN
F 3 "~" H 6250 7350 50  0001 C CNN
	1    6250 7350
	1    0    0    -1  
$EndComp
$Comp
L Mechanical:MountingHole H4
U 1 1
P 6500 7350
F 0 "H4" H 6600 7396 50  0000 L CNN
F 1 "MountingHole" H 6600 7305 50  0000 L CNN
F 2 "Mounting_Holes:MountingHole_3.2mm_M3" H 6500 7350 50  0001 C CNN
F 3 "~" H 6500 7350 50  0001 C CNN
	1    6500 7350
	1    0    0    -1  
$EndComp
Wire Wire Line
	8400 1900 8450 1900
Wire Wire Line
	8450 1900 8450 1800
Connection ~ 8450 1800
Wire Wire Line
	8450 1800 8750 1800
Wire Wire Line
	8400 4800 8450 4800
Wire Wire Line
	8450 4800 8450 4700
Connection ~ 8450 4700
Wire Wire Line
	8450 4700 8700 4700
$EndSCHEMATC
